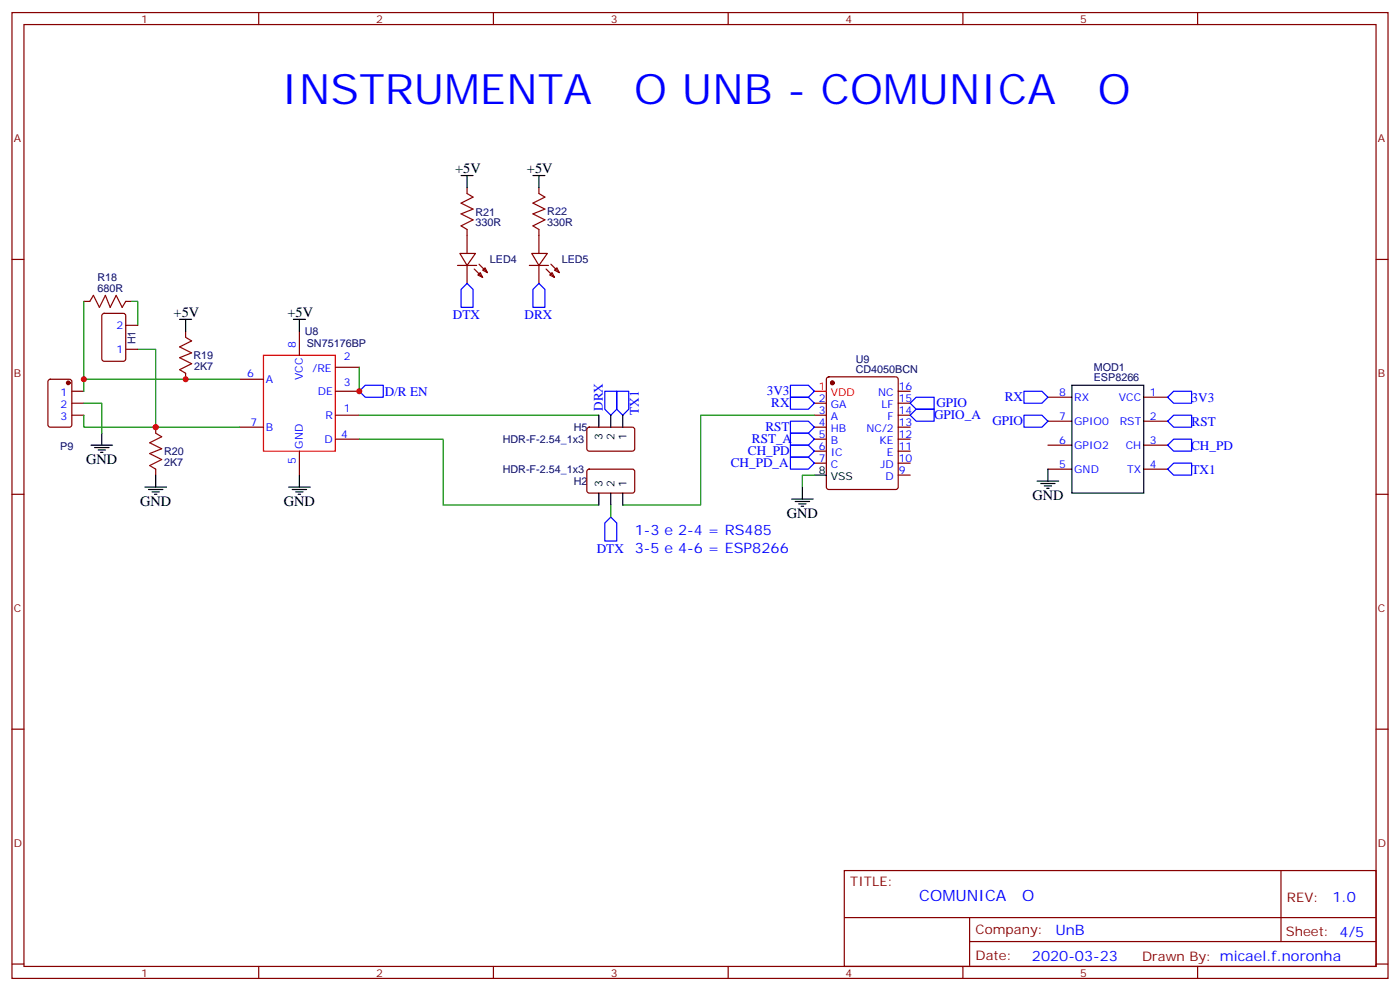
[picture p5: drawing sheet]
<svg xmlns="http://www.w3.org/2000/svg" width="412mm" height="292mm" viewBox="0 0 412 292" stroke-linecap="round" stroke-linejoin="round" font-family="sans-serif">
<g fill="none" stroke="#870000" stroke-width=".35">
<path d="M3.5 3.7h405.4v284.3h-405.4zM7.1 7.2h398.2v277.3h-398.2zM76.2 3.7v3.5M145.3 3.7v3.5M214.5 3.7v3.5M283.6 3.7v3.5M352.8 3.7v3.5M137.6 55.2v1.8M158.7 55.2v1.8M3.5 76.4h3.6M134.8 78.1h5.6M135.5 74.6h4.6l-2.5 3.5z"/>
<path d="M137.6 67.6v7M137.6 78.1v5.3M139.7 79.2l2.5 2.5M141.1 77.8l2.5 2.5M142.2 79.6l.7-.8 .7 1.5zM155.9 78.1h5.7M156.6 74.6h4.6l-2.5 3.5zM158.7 67.6v7M158.7 78.1v5.3M160.9 79.2l2.4 2.5M162.3 77.8l2.4 2.5M163.3 79.6l.7-.8 .7 1.5z"/>
<path d="M405.3 76.4h3.6M24.7 88.7h1.8M30.2 92.5l.5-.2h5.6l.7 .4v13l-.4 .6-5.9 .1-.7-.5v-12.9zM37 88.7h1.8M37 95.8h3.6M54.7 97.5v1.8M88.2 97.5v7.1M140.8 81l.7-.7 .7 1.4zM161.9 81l.7-.7 .7 1.4zM14.3 111.9l.5-.2h5.7l.6 .4 .1 13-.5 .6-5.9 .1-.6-.5-.1-12.9zM21.2 115.2h3.5M21.2 118.7h3.5"/>
<path d="M37 102.8h3.6M54.7 109.9v1.8M70.6 111.7h7M98.8 108.1h7M98.8 115.2h7M239.9 118.7h3.5M243.7 111.2l.4-.3h19.8l.6 .5 .1 32-.5 .7h-20l-.6-.5-.1-31.9zM264.6 115.2h3.5M264.6 118.7h3.5M308.7 116.9h7M336.9 116.9h7.1M21.2 122.2h3.5"/>
<path d="M45.9 125.8v1.7M45.9 138.1v1.8M70.6 125.8h7M88.2 132.8v7.1M98.8 122.2h7M98.8 129.3h7M173.1 138.3l.5-.2 12.9 .1 .5 .6-.1 5.9-.6 .5-13-.1-.4-.6v-5.7zM173.1 126l.5-.2h12.9l.5 .7-.1 5.9-.6 .4h-13l-.4-.7v-5.6zM239.9 122.2h3.5M239.9 129.3h3.5M239.9 125.8h3.5M239.9 132.8h3.5"/>
<path d="M239.9 136.3h3.5M264.6 122.2h3.5M264.6 129.3h3.5M264.6 125.8h3.5M264.6 132.8h3.5M264.6 136.3h3.5M264.6 139.9h3.5M308.7 124h7M308.7 131.1h7M308.7 138.1h7M336.9 124h7.1M336.9 131.1h7.1"/>
<path d="M336.9 138.1h7.1M3.5 145.5h3.6M405.3 145.5h3.6M3.5 214.7h3.6M405.3 214.7h3.6M248.7 256.3h156.6v28.2h-156.6zM377.3 256.3v20.9M248.7 270.1h156.5M285.6 277.2h119.6M285.6 270.1v14.2M3.5 283.8h3.6M76.2 284.5v3.5"/>
<path d="M145.3 284.5v3.5M214.5 284.5v3.5M283.6 284.5v3.5M352.8 284.5v3.5M405.3 283.8h3.6"/>
</g>
<path d="M77.6 104.6h21.2v28.2h-21.2zM239.9 115.2h3.5" fill="none" stroke="#f00" stroke-width=".35"/>
<path d="M137.6 57l1.7 1-3.5 1.8 3.5 1.8-3.5 1.4 3.5 1.7-3.5 1.8 1.8 1.1M158.7 57l1.8 1-3.5 1.8 3.5 1.8-3.5 1.4 3.5 1.7-3.5 1.8 1.7 1.1M26.5 88.7l1-1.7 1.8 3.5 1.7-3.5 1.5 3.5 1.7-3.5 1.8 3.5 1-1.8M54.7 99.3l1.7 1.1-3.5 1.7 3.5 1.8-3.5 1.4 3.5 1.8-3.5 1.7 1.8 1.1M45.9 127.5l1.7 1.1-3.5 1.8 3.5 1.7-3.5 1.4 3.5 1.8-3.5 1.8 1.8 1" fill="none" stroke="#a10000" stroke-width=".35"/>
<g fill="none" stroke="#000" stroke-width=".35">
<path d="M135.8 51.7h3.5M137.6 51.7v3.5M157 51.7h3.5M158.7 51.7v3.5M52.9 94h3.5M54.7 94v3.5M86.4 94h3.6M88.2 94v3.5M315.7 113.4h21.2v31.8h-21.2zM26.8 131.1h6.4M27.9 131.8h4.2M28.9 132.5h2.1"/>
<path d="M29.6 133.2h.7M30 127.5v3.6M45.9 139.9v3.5M88.2 139.9v3.5M176.4 122.2v3.6M179.9 122.2v3.6M183.4 122.2v3.6M239.9 139.9h3.5M308.7 138.1v3.5M42.7 143.4h6.3M43.7 144.1h4.3M44.8 144.8h2.1"/>
<path d="M45.5 145.5h.7M85 143.4h6.4M86.1 144.1h4.2M87.1 144.8h2.2M87.8 145.5h.7M176.4 145.2v3.5M179.9 145.2v3.5M183.4 145.2v3.5M233.2 146.9h6.3M234.2 147.6h4.3M235.3 148.3h2.1M236 149h.7"/>
<path d="M236.4 143.4v3.5M305.5 141.6h6.4M306.6 142.3h4.2M307.6 143.1h2.1M308.3 143.8h.7"/>
</g>
<g fill="none" stroke="#008700" stroke-width=".35">
<path d="M24.7 88.7v23M38.8 88.7h1.8v7.1M24.7 118.7h5.3v8.8M40.6 102.8h5.3v23M70.6 111.7h-45.9v3.5M105.8 108.1v7.1M24.7 122.2v3.6h21.2M45.9 125.8h24.7M105.8 129.3h24.7v19.4h45.9M105.8 122.2h70.6M239.9 139.9h-3.5v3.5M239.9 122.2h-33.5v26.5h-23"/>
<path d="M179.9 148.7v3.5"/>
</g>
<g fill="none" stroke="#00f" stroke-width=".35">
<path d="M137.6 83.4l1.7 1.8v5.3h-3.5v-5.3zM158.7 83.4l1.8 1.8v5.3h-3.5v-5.3zM105.8 115.2l1.8-1.8h5.3v3.5h-5.3zM178.2 115.2h3.5v5.3l-1.8 1.7-1.7-1.7zM181.7 115.2h3.5v5.3l-1.8 1.7-1.7-1.7zM232.8 113.4h5.3l1.8 1.8-1.8 1.7h-5.3zM232.8 116.9h5.3l1.8 1.8-1.8 1.8h-5.3zM268.1 118.7l1.8-1.8h5.3v3.6h-5.3zM301.6 115.2h5.3l1.8 1.7-1.8 1.8h-5.3zM345.7 115.2h5.3v3.5h-5.3l-1.7-1.8zM232.8 124h5.3l1.8 1.8-1.8 1.7h-5.3zM232.8 131.1h5.3l1.8 1.7-1.8 1.8h-5.3z"/>
<path d="M232.8 134.6h5.3l1.8 1.7-1.8 1.8h-5.3zM232.8 127.5h5.3l1.8 1.8-1.8 1.8h-5.3zM268.1 122.2l1.8-1.7h5.3v3.5h-5.3zM301.6 122.2h5.3l1.8 1.8-1.8 1.8h-5.3zM345.7 136.3h5.3v3.6h-5.3l-1.7-1.8zM345.7 122.2h5.3v3.6h-5.3l-1.7-1.8zM345.7 129.3h5.3v3.5h-5.3l-1.7-1.7zM179.9 152.2l1.8 1.8v5.3h-3.5v-5.3z"/>
</g>
<g fill="#870000" stroke="#870000" stroke-width=".35">
<circle cx="20.1" cy="112.7" r=".53"/>
<circle cx="245.2" cy="112.7" r=".53"/>
</g>
<g fill="#c00">
<circle cx="54.7" cy="111.7" r=".88"/>
<circle cx="45.9" cy="125.8" r=".88"/>
<circle cx="105.8" cy="115.2" r=".88"/>
<circle cx="24.7" cy="111.7" r=".88"/>
</g>
<g font-size="12.3" fill="#00f">
<text x="82.9" y="30.5">INSTRUMENTA</text>
<text x="186.8" y="30.5">O UNB - COMUNICA</text>
<text x="323.4" y="30.5">O</text>
</g>
<g font-size="4.6" fill="#00f">
<text x="270.8" y="265.3">COMUNICA</text>
<text x="301.1" y="265.3">O</text>
</g>
<g font-size="4.2">
<text x="134.1" y="51">+5V</text>
<text x="155.2" y="51">+5V</text>
<text x="51.2" y="93.3">+5V</text>
<text x="84.7" y="93.3">+5V</text>
<text x="25.4" y="136.7">GND</text>
<text x="41.3" y="149">GND</text>
<text x="83.6" y="149">GND</text>
<text x="304.1" y="147.3">GND</text>
<text x="231.8" y="152.6">GND</text>
</g>
<g font-size="4.2" fill="#00f">
<text x="187" y="157.5">1-3 e 2-4 = RS485</text>
<text x="187" y="162.8">3-5 e 4-6 = ESP8266</text>
<text x="392.5" y="265.6">1.0</text>
<text x="310.9" y="275.1">UnB</text>
<text x="304" y="282.9">2020-03-23</text>
</g>
<g font-size="3.9" fill="#00f">
<text x="133.4" y="94">DTX</text>
<text x="154.5" y="94">DRX</text>
<text x="113.3" y="116.4">D/R EN</text>
<text x="225.9" y="116.4">3V3</text>
<text x="227.2" y="119.9">RX</text>
<text x="275.8" y="120">GPIO</text>
<text x="296" y="118.2">RX</text>
<text x="351" y="118.3">3V3</text>
<text x="177.6" y="121" transform="rotate(-90 177.6 121)">DRX</text>
<text x="188.2" y="122.2" transform="rotate(-90 188.2 122.2)">TX1</text>
<text x="275.1" y="123.5">GPIO_A</text>
<text x="292.3" y="125.2">GPIO</text>
<text x="351" y="125.3">RST</text>
<text x="221.5" y="130.6">RST_A</text>
<text x="225.5" y="127">RST</text>
<text x="215.3" y="137.6">CH_PD_A</text>
<text x="220.3" y="134.1">CH_PD</text>
<text x="350.9" y="132.4">CH_PD</text>
<text x="351" y="139.4">TX1</text>
<text x="175.8" y="162.8">DTX</text>
</g>
<g font-size="3.9" fill="#800">
<text x="250.5" y="260.9">TITLE:</text>
<text x="379.1" y="265.6">REV:</text>
<text x="287.4" y="275.1">Company:</text>
<text x="378.7" y="275.7">Sheet: 4/5</text>
<text x="287.4" y="282.8">Date:</text>
<text x="336.4" y="282.8">Drawn By: micael.f.noronha</text>
</g>
<g font-size="3.2" fill="#800">
<text x="41.6" y="6.7">1</text>
<text x="110.8" y="6.7">2</text>
<text x="179.9" y="6.7">3</text>
<text x="249.1" y="6.7">4</text>
<text x="318.2" y="6.7">5</text>
<text x="4.1" y="41.8">A</text>
<text x="405.9" y="41.8">A</text>
<text x="4.1" y="110.9">B</text>
<text x="405.9" y="110.9">B</text>
<text x="4.1" y="180.1">C</text>
<text x="405.9" y="180.1">C</text>
<text x="4.1" y="249.2">D</text>
<text x="405.9" y="249.2">D</text>
<text x="41.6" y="287.5">1</text>
<text x="110.8" y="287.5">2</text>
<text x="179.9" y="287.5">3</text>
<text x="249.1" y="287.5">4</text>
<text x="318.2" y="287.5">5</text>
</g>
<g font-size="3.2" fill="#000080">
<text x="140.1" y="63.4">R21</text>
<text x="161.2" y="63.4">R22</text>
<text x="140.1" y="66.6">330R</text>
<text x="161.2" y="66.6">330R</text>
<text x="144.3" y="77.5">LED4</text>
<text x="165.5" y="77.5">LED5</text>
<text x="28.7" y="82.8">R18</text>
<text x="28.7" y="85.9">680R</text>
<text x="39.9" y="101.4" transform="rotate(-90 39.9 101.4)">H1</text>
<text x="89.8" y="98.7">U8</text>
<text x="57" y="105.8">R19</text>
<text x="90.4" y="102.2">SN75176BP</text>
<text x="252.1" y="106.9">U9</text>
<text x="57.1" y="108.9">2K7</text>
<text x="252.1" y="109.9">CD4050BCN</text>
<text x="322.2" y="112.3">ESP8266</text>
<text x="322.2" y="109.1">MOD1</text>
<text x="148.1" y="130.4">HDR-F-2.54_1x3</text>
<text x="169" y="126.9">H5</text>
<text x="17.7" y="132.5">P9</text>
<text x="48.3" y="137.1">2K7</text>
<text x="48.3" y="134">R20</text>
<text x="148.1" y="139.2">HDR-F-2.54_1x3</text>
<text x="169" y="142.8">H2</text>
</g>
<g font-size="3.2" fill="#00f">
<text x="34.3" y="96.8">2</text>
<text x="34.3" y="103.9">1</text>
<text x="87.1" y="102.5" transform="rotate(-90 87.1 102.5)">8</text>
<text x="101.2" y="106">2</text>
<text x="72.8" y="110.9">6</text>
<text x="78.3" y="112.7">A</text>
<text x="89.3" y="111.9" transform="rotate(-90 89.3 111.9)">VCC</text>
<text x="92.1" y="109.5">/RE</text>
<text x="101.2" y="113.8">3</text>
<text x="17.8" y="116.6">1</text>
<text x="93.6" y="116.2">DE</text>
<text x="241.2" y="118.4">2</text>
<text x="258.7" y="116.6">NC</text>
<text x="264.8" y="118.4">15</text>
<text x="264.8" y="114.8">16</text>
<text x="312" y="116.6">8</text>
<text x="316.4" y="118">RX</text>
<text x="329.6" y="118">VCC</text>
<text x="338.7" y="116.6">1</text>
<text x="17.8" y="120.1">2</text>
<text x="17.8" y="123.6">3</text>
<text x="73.8" y="125.4">7</text>
<text x="95.9" y="123.3">R</text>
<text x="101.2" y="121.2">1</text>
<text x="241.2" y="121.9">3</text>
<text x="241.2" y="125.4">4</text>
<text x="244.7" y="120.1">GA</text>
<text x="244.7" y="123.6">A</text>
<text x="259.7" y="120.1">LF</text>
<text x="261.5" y="123.6">F</text>
<text x="264.8" y="125.4">13</text>
<text x="264.8" y="121.9">14</text>
<text x="312" y="123.6">7</text>
<text x="316.4" y="125.1">GPIO0</text>
<text x="329.9" y="125.1">RST</text>
<text x="338.7" y="123.6">2</text>
<text x="78.3" y="126.8">B</text>
<text x="95.6" y="130.4">D</text>
<text x="100.5" y="128.9">4</text>
<text x="241.2" y="128.9">5</text>
<text x="244.7" y="127.2">HB</text>
<text x="244.7" y="130.7">B</text>
<text x="255.2" y="127.2">NC/2</text>
<text x="259.1" y="130.7">KE</text>
<text x="264.8" y="128.9">12</text>
<text x="312" y="130.7">6</text>
<text x="338.7" y="130.7">3</text>
<text x="87.1" y="136.6" transform="rotate(-90 87.1 136.6)">5</text>
<text x="89.3" y="132.1" transform="rotate(-90 89.3 132.1)">GND</text>
<text x="241.2" y="132.5">6</text>
<text x="241.2" y="136">7</text>
<text x="244.7" y="134.2">IC</text>
<text x="244.7" y="137.8">C</text>
<text x="259.4" y="137.8">JD</text>
<text x="261.3" y="134.2">E</text>
<text x="264.8" y="136">10</text>
<text x="264.8" y="132.5">11</text>
<text x="312" y="137.8">5</text>
<text x="316.4" y="132.1">GPIO2</text>
<text x="331.6" y="132.1">CH</text>
<text x="338.7" y="137.8">4</text>
<text x="260.8" y="141.3">D</text>
<text x="264.8" y="139.5">9</text>
<text x="316.4" y="139.2">GND</text>
<text x="332.1" y="139.2">TX</text>
</g>
<g font-size="3.2" fill="#f00">
<text x="241.2" y="114.8">1</text>
<text x="244.7" y="116.6">VDD</text>
</g>
<g font-size="3.2">
<text x="177.4" y="129.5" transform="rotate(-90 177.4 129.5)">3</text>
<text x="181" y="129.5" transform="rotate(-90 181 129.5)">2</text>
<text x="184.5" y="129.5" transform="rotate(-90 184.5 129.5)">1</text>
<text x="177.4" y="143.4" transform="rotate(-90 177.4 143.4)">3</text>
<text x="181" y="143.4" transform="rotate(-90 181 143.4)">2</text>
<text x="184.5" y="143.4" transform="rotate(-90 184.5 143.4)">1</text>
<text x="241.2" y="139.5">8</text>
<text x="244.7" y="141.3">VSS</text>
</g>
</svg>
